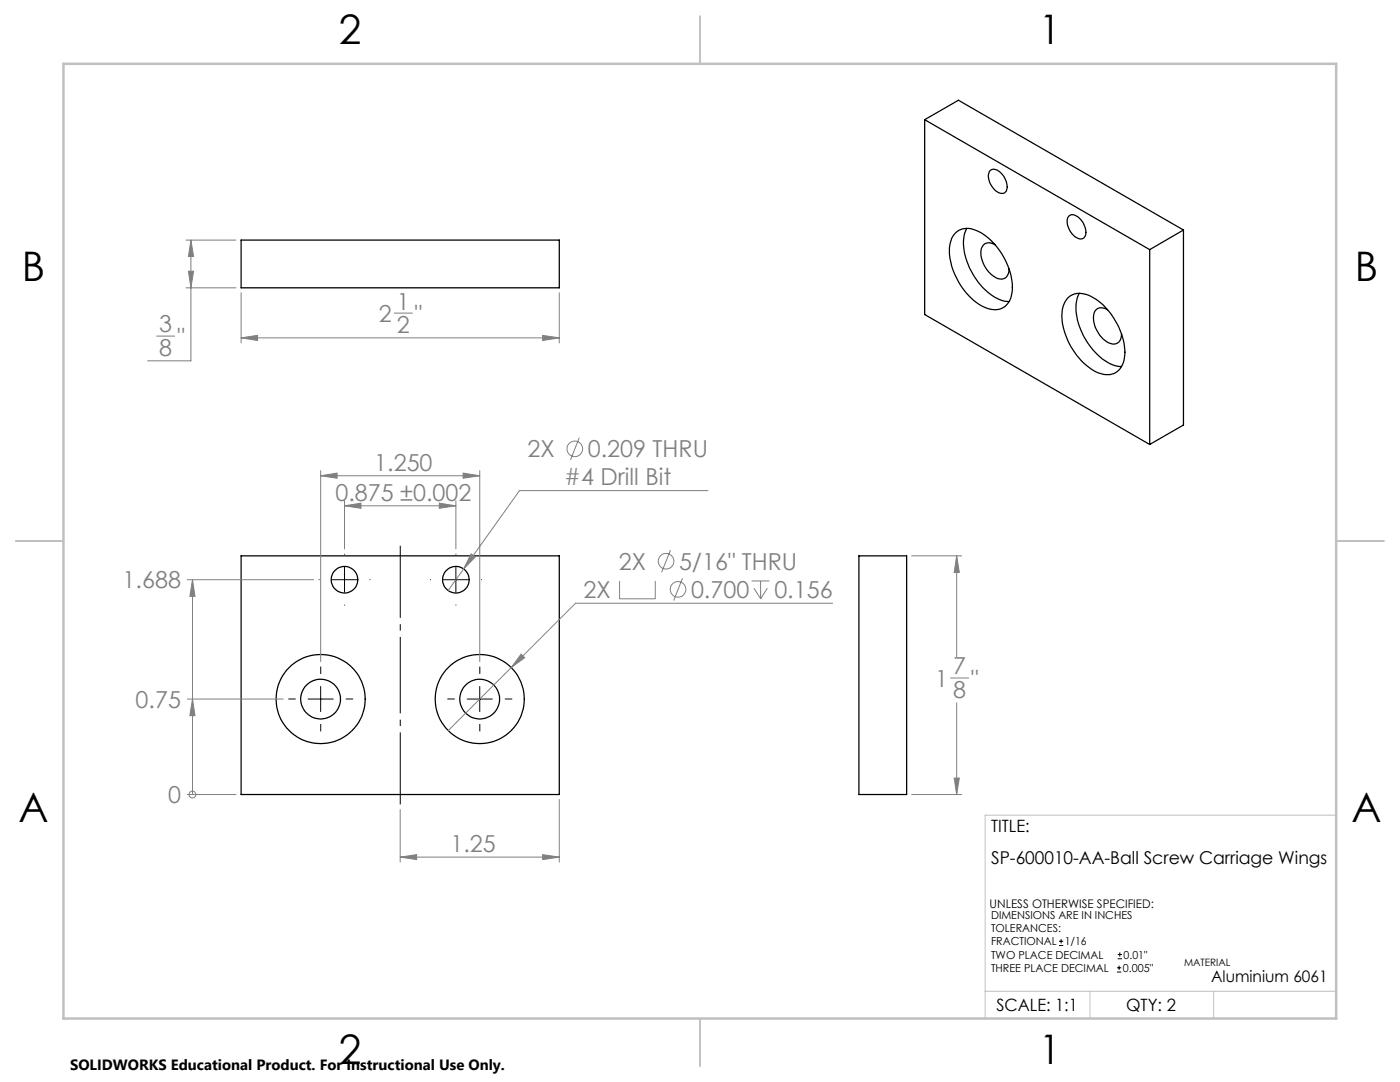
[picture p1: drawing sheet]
<svg xmlns="http://www.w3.org/2000/svg" width="279mm" height="216mm" viewBox="0 0 279 216" stroke-linecap="round" stroke-linejoin="round" font-family="sans-serif">
<g fill="none" stroke="#000" stroke-width=".25">
<path d="M184.5 23.9v38.9l44.9 25.9M184.5 23.9l44.9 25.9M184.5 23.9l6.8-3.9 44.9 25.9M197.6 34a1.85 1.85 0 0 1 2.5 .9 3.2 3.2 0 0 1 .6 3.4 1.65 1.65 0 0 1-2.4-.7 3.1 3.1 0 0 1-.7-3.6zM48.1 47.9h63.5v9.5h-63.5zM190.7 46.5a3.8 3.8 0 0 1 4.6-.3 13.4 13.4 0 0 1 6.7 12.2 3.5 3.5 0 0 1-5.3 3 13.2 13.2 0 0 1-7.2-12.4l.4-1.4zM192.9 45.6a9.2 9.2 0 0 0 .6 7.8 11.8 11.8 0 0 0 7 6.7l.9 .1M198.6 48.9a1.73 1.73 0 0 0-2.1-.2 1.73 1.73 0 0 0-.7 2 5.9 5.9 0 0 0 3.5 4.9 1.67 1.67 0 0 0 2.1-1.9M213.1 59.4a4 4 0 0 1 5.1 0 13.8 13.8 0 0 1 6.3 11.4 3.6 3.6 0 0 1-5.3 3.6 13.3 13.3 0 0 1-7.2-12.5l.4-1.4zM213.4 43.1a1.85 1.85 0 0 1 2.4 .9 3.1 3.1 0 0 1 .6 3.4 1.68 1.68 0 0 1-2.4-.7 3.3 3.3 0 0 1-.8-3.4zM215.4 58.5a8.9 8.9 0 0 0 .5 7.9 12.3 12.3 0 0 0 6.6 6.6l1.3 .1M229.4 49.8v38.9"/>
<path d="M236.2 45.9v38.9l-6.8 3.9M236.2 45.9l-6.8 3.9M221.1 61.8a1.73 1.73 0 0 0-2.1-.2 1.73 1.73 0 0 0-.8 2 5.5 5.5 0 0 0 3.9 5.1 1.69 1.69 0 0 0 1.7-2.1M48.1 110.9h63.5v47.6h-63.5zM171.4 110.9h9.5v47.6h-9.5z"/>
<circle cx="68.7" cy="115.7" r="2.65"/>
<circle cx="91" cy="115.7" r="2.65"/>
<circle cx="64" cy="139.5" r="4"/>
<circle cx="64" cy="139.5" r="8.9"/>
<circle cx="95.7" cy="139.5" r="4"/>
<circle cx="95.7" cy="139.5" r="8.9"/>
</g>
<g fill="none" stroke="#808080" stroke-width=".2">
<path d="M37.1 47.9h10M37.1 57.4h10M37.6 54.1h1l-.5 3.3zM38.1 47.9l.5 3.3h-1zM38.1 47.9v24.1h-8.6M48.1 58.4v10M111.6 58.4v10M31.3 67.1h3.6M48.1 67.4l3.3-.5v1zM48.1 67.4h63.5M78.7 62.5h3.6M108.3 66.9l3.3 .5-3.3 .5z"/>
<path d="M64 94.9l3.3-.5v1zM64 93.9v38.1M64 94.9h31.7M68.8 99.9v9.6M91 99.9v9.6M92.4 94.4l3.3 .5-3.3 .5zM95.7 93.9v38.1M115.6 87.3l-1.8 4.5M141.3 97.9h-37.6l-11.2 15.6M37.4 115.7h25.2M38.4 115.7l.5 3.3h-1zM38.4 115.7v42.8"/>
<path d="M68.8 100.9l3.2-.5v1zM68.8 100.9h22.2M87.7 100.4l3.3 .5-3.3 .5zM92.5 113.5l-3.1 4.3M94 110.5l.9 .6-2.4 2.4zM123.6 115.9v3.6h7.2v-3.6M133.8 109.7l-1.8 4.5M136.2 115.4l-1.8 4.4M150 115.9h3.6M150.5 117.4l1.3 2.1M151.8 115.9v3.6M153.1 117.4l-1.3 2.1"/>
<path d="M181.9 110.9h10M190.9 110.9l.6 3.3h-1.1zM190.9 110.9v20.2M37.4 139.5h19.1M38.4 139.5l.5 3.3h-1zM104 130.5l.7 .7-2.7 2zM166.2 120.4h-51.3l-25.4 25.4M189.7 135.3h3.6M37.4 158.5h9.7M38.4 158.5h.1M111.6 159.5v12.5M181.9 158.5h10"/>
<path d="M190.4 155.3h1.1l-.6 3.2zM190.9 140.2v18.3M79.9 171l3.2-.5v1zM79.9 161.5v10.5M79.9 171h31.7M108.3 170.5l3.3 .5-3.3 .5z"/>
<circle cx="114.7" cy="89.6" r="1.55"/>
<circle cx="132.9" cy="112" r="1.56"/>
<circle cx="135.3" cy="117.6" r="1.55"/>
<circle cx="38.4" cy="158.5" r=".69"/>
</g>
<g fill="none" stroke="#000" stroke-width=".2">
<path d="M66.3 115.7h5M68.8 113.2v5M88.5 115.7h5M91 113.2v5M61.5 139.5h5M64 137v5M93.2 139.5h5M95.7 137v5M211.3 188.7h.9M211.3 187.8h.9M211.8 187.4v.8M222.9 194h.9"/>
<path d="M222.9 193.1h.9M223.1 191.3h.8M223.1 190.5h.8M223.3 192.7v.8M223.5 190v.9"/>
</g>
<path d="M79.9 108.9v51.6" fill="none" stroke="#000" stroke-width=".2" stroke-dasharray="15.2 1.3 1.3 1.3" stroke-dashoffset=".9" stroke-linecap="butt"/>
<g fill="none" stroke="#000" stroke-width=".2" stroke-dasharray="15.2 1.3 1.3 1.3" stroke-linecap="butt">
<path d="M63.8 115.7h-.2M68.8 110.7v-.2M73.8 115.7h.1M86 115.7h-.2M91 110.7v-.2M96 115.7h.1M59 139.5h-1.5M64 134.5v-1.5M68.8 120.7v.1M69 139.5h1.5M90.8 139.5h-1.5M91 120.7v.1"/>
<path d="M95.8 134.5v-1.5M100.8 139.5h1.4M64 144.5v1.4M95.8 144.5v1.4"/>
</g>
<path d="M266.7 162.7h-70.1v40.5M196.6 197.8h70.1M217.5 197.8v5.4M242.2 197.8v5.4" fill="none" stroke="#c0c0c0" stroke-width=".2"/>
<path d="M139.7 3.2v9.5M3.1 107.9h9.6M266.7 107.9h9.5M139.7 203.2v9.6" fill="none" stroke="#c0c0c0" stroke-width=".25"/>
<path d="M12.7 12.7h254v190.5h-254z" fill="none" stroke="#c0c0c0" stroke-width=".5"/>
<g fill="#808080">
<path d="M104 130.5l-2 2.7 2.7-2zM94 110.5l-1.5 3 2.4-2.4zM64 94.9l3.3-.5v1zM92.4 94.4l3.3 .5-3.3 .5zM68.8 100.9l3.2-.5v1zM87.7 100.4l3.3 .5-3.3 .5zM190.9 110.9l.6 3.3h-1.1zM190.4 155.3h1.1l-.6 3.2zM38.1 47.9l.5 3.3h-1zM37.6 54.1h1l-.5 3.3zM48.1 67.4l3.3-.5v1zM108.3 66.9l3.3 .5-3.3 .5z"/>
<path d="M108.3 170.5l3.3 .5-3.3 .5zM79.9 171l3.2-.5v1z"/>
<path d="M38.4 139.5l.5 3.3h-1zM38.4 115.7l.5 3.3h-1z"/>
</g>
<g font-size="8.1">
<text x="67.6" y="8.9">2</text>
<text x="207.3" y="8.9">1</text>
<text x="4.4" y="56.1">B</text>
<text x="270.4" y="56.1">B</text>
<text x="3.7" y="164.1">A</text>
<text x="269.7" y="164.1">A</text>
<text x="67.6" y="212.4">2</text>
<text x="207.3" y="212.4">1</text>
</g>
<g font-size="4.7" fill="#808080">
<text x="75.6" y="64.3">2</text>
<text x="79.2" y="61.8">1</text>
<text x="82.8" y="64.3">&quot;</text>
<text x="31.8" y="66.3">3</text>
<text x="31.8" y="71">8</text>
<text x="35.4" y="68.9">&quot;</text>
<text x="79.2" y="66.4">2</text>
<text x="74.7" y="93.9">1.250</text>
<text x="105.3" y="91.2">2X</text>
<text x="117.3" y="91.2">0.209 THRU</text>
<text x="67" y="99.9">0.875 ±0.002</text>
<text x="112.6" y="96.9">#4 Drill Bit</text>
<text x="123.5" y="113.7">2X</text>
<text x="135.5" y="113.7">5/16&quot; THRU</text>
<text x="24.5" y="117.4">1.688</text>
<text x="116.5" y="119.3">2X</text>
<text x="137.9" y="119.3">0.700</text>
<text x="154.5" y="119.3">0.156</text>
<text x="186.6" y="137.1">1</text>
<text x="190.2" y="134.6">7</text>
<text x="193.8" y="137.1">&quot;</text>
<text x="27.1" y="141.2">0.75</text>
<text x="190.2" y="139.2">8</text>
<text x="33.5" y="160.3">0</text>
<text x="89.9" y="170">1.25</text>
</g>
<text font-size="3.5" x="197.8" y="172.4">SP-600010-AA-Ball Screw Carriage Wings</text>
<g font-size="3.4">
<text x="197.8" y="166">TITLE:</text>
<text x="198.8" y="201.7">SCALE: 1:1</text>
<text x="224.7" y="201.7">QTY: 2</text>
</g>
<text font-size="3.2" x="241.7" y="195.9">Aluminium 6061</text>
<text font-size="3" x="14" y="213.5">SOLIDWORKS Educational Product. For Instructional Use Only.</text>
<text font-size="2.4" x="197.5" y="181.1">UNLESS OTHERWISE SPECIFIED:</text>
<g font-size="2.2">
<text x="197.8" y="183.3">DIMENSIONS ARE IN INCHES</text>
<text x="197.8" y="186">TOLERANCES:</text>
<text x="197.8" y="188.6">FRACTIONAL</text>
<text x="197.8" y="191.3">TWO PLACE DECIMAL</text>
<text x="212.5" y="188.6">1/16</text>
<text x="224.2" y="191.3">0.01&quot;</text>
<text x="197.8" y="193.9">THREE PLACE DECIMAL</text>
<text x="224.1" y="193.9">0.005&quot;</text>
</g>
<text font-size="2" x="236.3" y="192.8">MATERIAL</text>
</svg>
